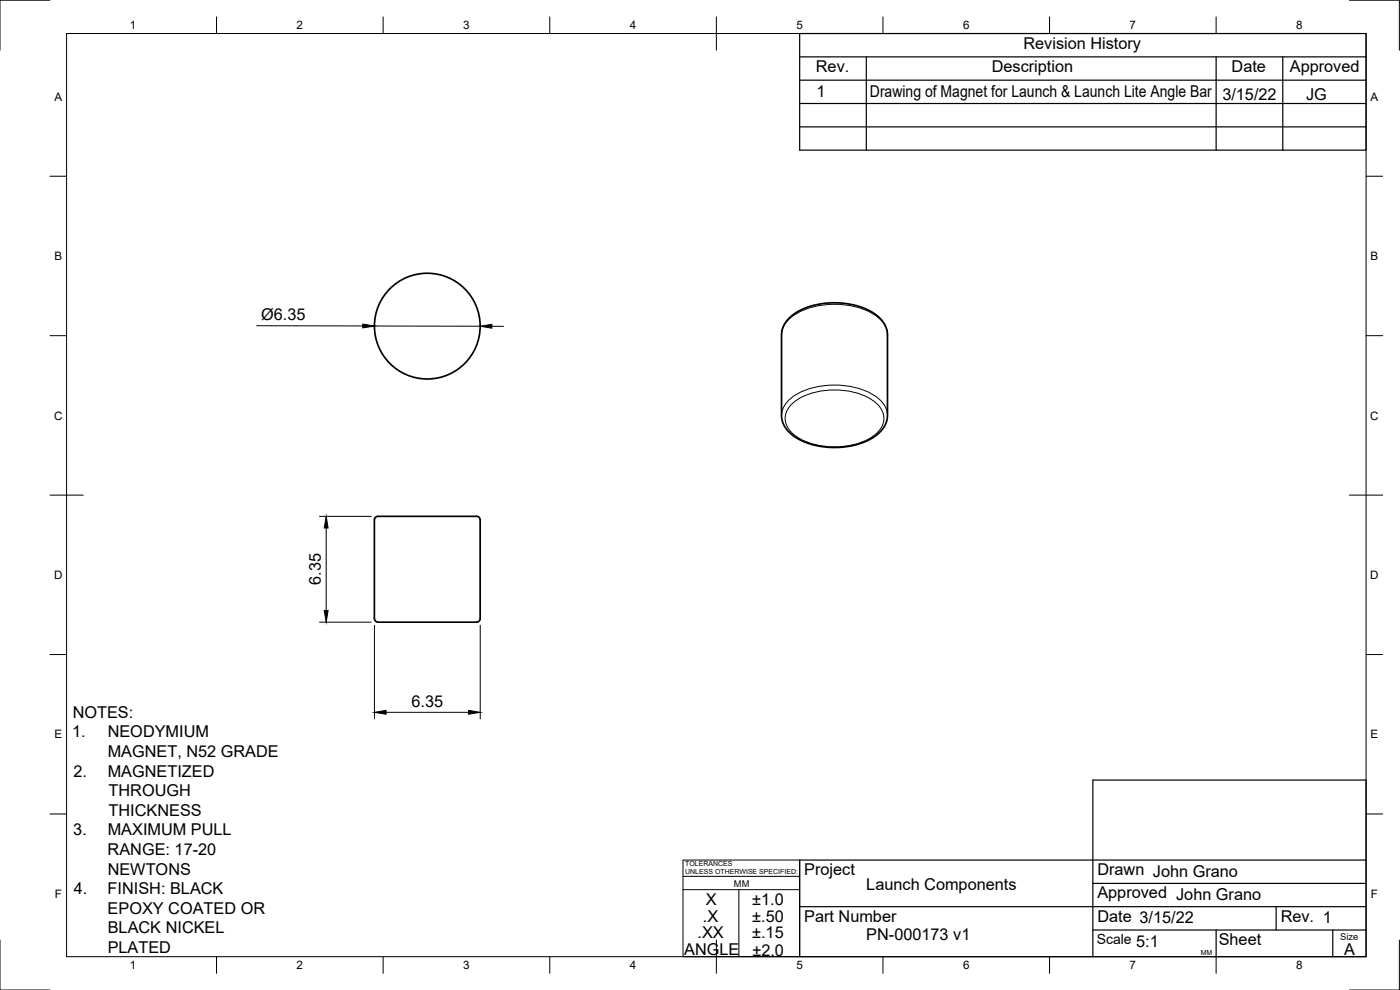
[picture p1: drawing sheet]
<svg xmlns="http://www.w3.org/2000/svg" width="420mm" height="297mm" viewBox="0 0 420 297" stroke-linecap="round" stroke-linejoin="round" font-family="sans-serif">
<!-- layer: Visible -->
<g fill="none" stroke="#000" stroke-width=".51">
<path d="M236.6 95.7l2.7-2.1 3.3-1.5 4.3-1 4.3-.2 4.6 .5 3.7 1.1 3.5 2 1.9 1.9 1.1 1.9 .3 1.9v24.7l-.3 1.7-.6 1.4-1.1 1.4-1.3 1.2-2.7 1.6-3.2 1.2-4.4 .8h-3.9l-3.8-.5-4-1.3-3.1-1.8-1.9-1.9-1.1-1.9-.4-1.9v-24.7l.6-2.3zM112.4 156v29.6M112.4 156a1.91 1.91 0 0 1 2.5-1.1h27.5a1.43 1.43 0 0 1 1.7 1.1v29.6a1.69 1.69 0 0 1-2.1 1.1h-27.6a1.61 1.61 0 0 1-2-1.1"/>
<circle cx="128.2" cy="97.8" r="15.9"/>
</g>
<!-- layer: Visible Narrow -->
<path d="M234.6 100.4a8.2 8.2 0 0 1 5.2-6.7 24.9 24.9 0 0 1 22.4 .6 7.8 7.8 0 0 1 4.1 6.1M234.6 124.7a8.2 8.2 0 0 1 5.2-6.8 24.9 24.9 0 0 1 22.4 .6 7.8 7.8 0 0 1 4.1 6.2M237.7 121.2a20.8 20.8 0 0 1 16.5-3.9 15.5 15.5 0 0 1 9.8 4.8 5.5 5.5 0 0 1-.8 7.8 20.8 20.8 0 0 1-16.5 3.9 15.5 15.5 0 0 1-9.8-4.8 5.5 5.5 0 0 1 .8-7.8z" fill="none" stroke="#000" stroke-width=".3"/>
<!-- layer: Border -->
<g fill="none" stroke="#000" stroke-width=".3">
<path d="M15 .1h-15v15M20 10.1h390v276.9h-390zM65 5.1v5M115 5.1v5M165 5.1v5M215 5.1v10M265 5.1v5M315 5.1v5M365 5.1v5M405 .1h15v15M15 52.9h5M410 52.9h5"/>
<path d="M15 100.7h5M410 100.7h5M15 148.6h10M405 148.6h10M15 196.4h5M410 196.4h5M15 244.2h5M410 244.2h5M0 282.1v14.9h15M65 287v5M115 287v5M165 287v5"/>
<path d="M215 282.1v9.9M265 287v5M315 287v5M365 287v5M420 282.1v14.9h-15"/>
</g>
<!-- layer: TitleBlock -->
<g fill="none" stroke="#000" stroke-width=".36">
<path d="M240 10.1h170v34.9h-170zM240 17.1h170M260 17.1v27.9M365 17.1v27.9M385 17.1v27.9M240 38.1h170M240 31.1h170M240 24.1h170M410 258h-170v29h170v-53h-82v53M240 272h170M328 279h82M328 265.1h82"/>
<path d="M365 279v8M383 272v7M400 279v8"/>
</g>
<path d="M205 258h35v29h-35zM205 262.9h35M205 266.9h35M221.7 266.9v20" fill="none" stroke="#000" stroke-width=".3"/>
<!-- layer: Dimensions -->
<path d="M77 97.7l31.9 .1M112.4 97.8l31.7 .1M147.6 97.9h3.5M95.9 154.9h15.5M97.9 158.4v24.8M95.9 186.7h15.5M112.4 187.6v28.1M144.1 187.6v28.1M115.9 213.7h24.7" fill="none" stroke="#000" stroke-width=".3"/>
<path d="M108.9 97.2l3.5 .6-3.5 .6zM144.1 97.9l3.5-.6v1.2zM97.9 154.9l.6 3.5h-1.2zM97.3 183.2h1.2l-.6 3.5zM112.4 213.7l3.5-.6v1.2zM140.6 213.1l3.5 .6-3.5 .6z" fill="#000" stroke="#000" stroke-width=".3"/>
<g font-size="4.9">
<text x="307.1" y="14.6">Revision History</text>
<text x="244.9" y="21.6">Rev.</text>
<text x="297.6" y="21.6">Description</text>
<text x="369.6" y="21.6">Date</text>
<text x="387.1" y="21.6">Approved</text>
<text x="245" y="29.1">1</text>
<text x="261.1" y="29.1">Drawing of Magnet for Launch &amp; Launch Lite Angle Bar</text>
<text x="366.8" y="30.1">3/15/22</text>
<text x="392" y="30.1">JG</text>
<text x="78.4" y="96.1">Ø6.35</text>
<text x="96.3" y="175.5" transform="rotate(-90 96.3 175.5)">6.35</text>
<text x="21.8" y="215.3">NOTES:</text>
<text x="123.5" y="212.2">6.35</text>
<text x="21.7" y="221.2">1.</text>
<text x="32.3" y="221.2">NEODYMIUM</text>
<text x="32.3" y="227.1">MAGNET, N52 GRADE</text>
<text x="22.1" y="233">2.</text>
<text x="32.3" y="233">MAGNETIZED</text>
<text x="32.6" y="238.9">THROUGH</text>
<text x="32.6" y="244.8">THICKNESS</text>
<text x="22" y="250.6">3.</text>
<text x="32.3" y="250.6">MAXIMUM PULL</text>
<text x="32.3" y="256.5">RANGE: 17-20</text>
<text x="32.3" y="262.4">NEWTONS</text>
<text x="241.3" y="262.6">Project</text>
<text x="329.3" y="262.6">Drawn John Grano</text>
<text x="22.1" y="268.3">4.</text>
<text x="32.3" y="268.3">FINISH: BLACK</text>
<text x="260" y="267">Launch Components</text>
<text x="329.3" y="269.5">Approved John Grano</text>
<text x="32.3" y="274.2">EPOXY COATED OR</text>
<text x="211.9" y="271.6">X</text>
<text x="225.8" y="271.6">±1.0</text>
<text x="32.3" y="280.1">BLACK NICKEL</text>
<text x="209.3" y="281.5">.XX</text>
<text x="211" y="276.5">.X</text>
<text x="225.7" y="281.6">±.15</text>
<text x="225.8" y="276.6">±.50</text>
<text x="241.3" y="276.5">Part Number</text>
<text x="329.3" y="276.5">Date 3/15/22</text>
<text x="384.3" y="276.5">Rev. 1</text>
<text x="32.3" y="285.9">PLATED</text>
<text x="205.3" y="286.6">ANGLE</text>
<text x="225.8" y="286.7">±2.0</text>
<text x="260" y="282.1">PN-000173 v1</text>
<text x="341" y="284">5:1</text>
<text x="365.8" y="283.6">Sheet</text>
<text x="403.4" y="286.5">A</text>
</g>
<text font-size="4.2" x="329.1" y="283.1">Scale</text>
<g font-size="3.5">
<text x="39" y="8.8">1</text>
<text x="89" y="8.8">2</text>
<text x="139" y="8.8">3</text>
<text x="189" y="8.8">4</text>
<text x="239" y="8.8">5</text>
<text x="289" y="8.8">6</text>
<text x="339" y="8.8">7</text>
<text x="389" y="8.8">8</text>
<text x="16.3" y="30.2">A</text>
<text x="411.3" y="30.2">A</text>
<text x="16.3" y="78">B</text>
<text x="411.3" y="78">B</text>
<text x="16.2" y="125.9">C</text>
<text x="411.2" y="125.9">C</text>
<text x="16.2" y="173.7">D</text>
<text x="411.2" y="173.7">D</text>
<text x="16.3" y="221.6">E</text>
<text x="411.3" y="221.6">E</text>
<text x="16.4" y="269.4">F</text>
<text x="411.4" y="269.4">F</text>
<text x="39" y="290.8">1</text>
<text x="89" y="290.8">2</text>
<text x="139" y="290.8">3</text>
<text x="189" y="290.8">4</text>
<text x="239" y="290.8">5</text>
<text x="289" y="290.8">6</text>
<text x="339" y="290.8">7</text>
<text x="389" y="290.8">8</text>
</g>
<g font-size="2.8">
<text x="220.3" y="266.1">MM</text>
<text x="402.3" y="282.1">Size</text>
</g>
<g font-size="2.1">
<text x="205.6" y="259.8">TOLERANCES</text>
<text x="205.6" y="262.3">UNLESS OTHERWISE SPECIFIED:</text>
<text x="360.4" y="286.5">MM</text>
</g>
</svg>
